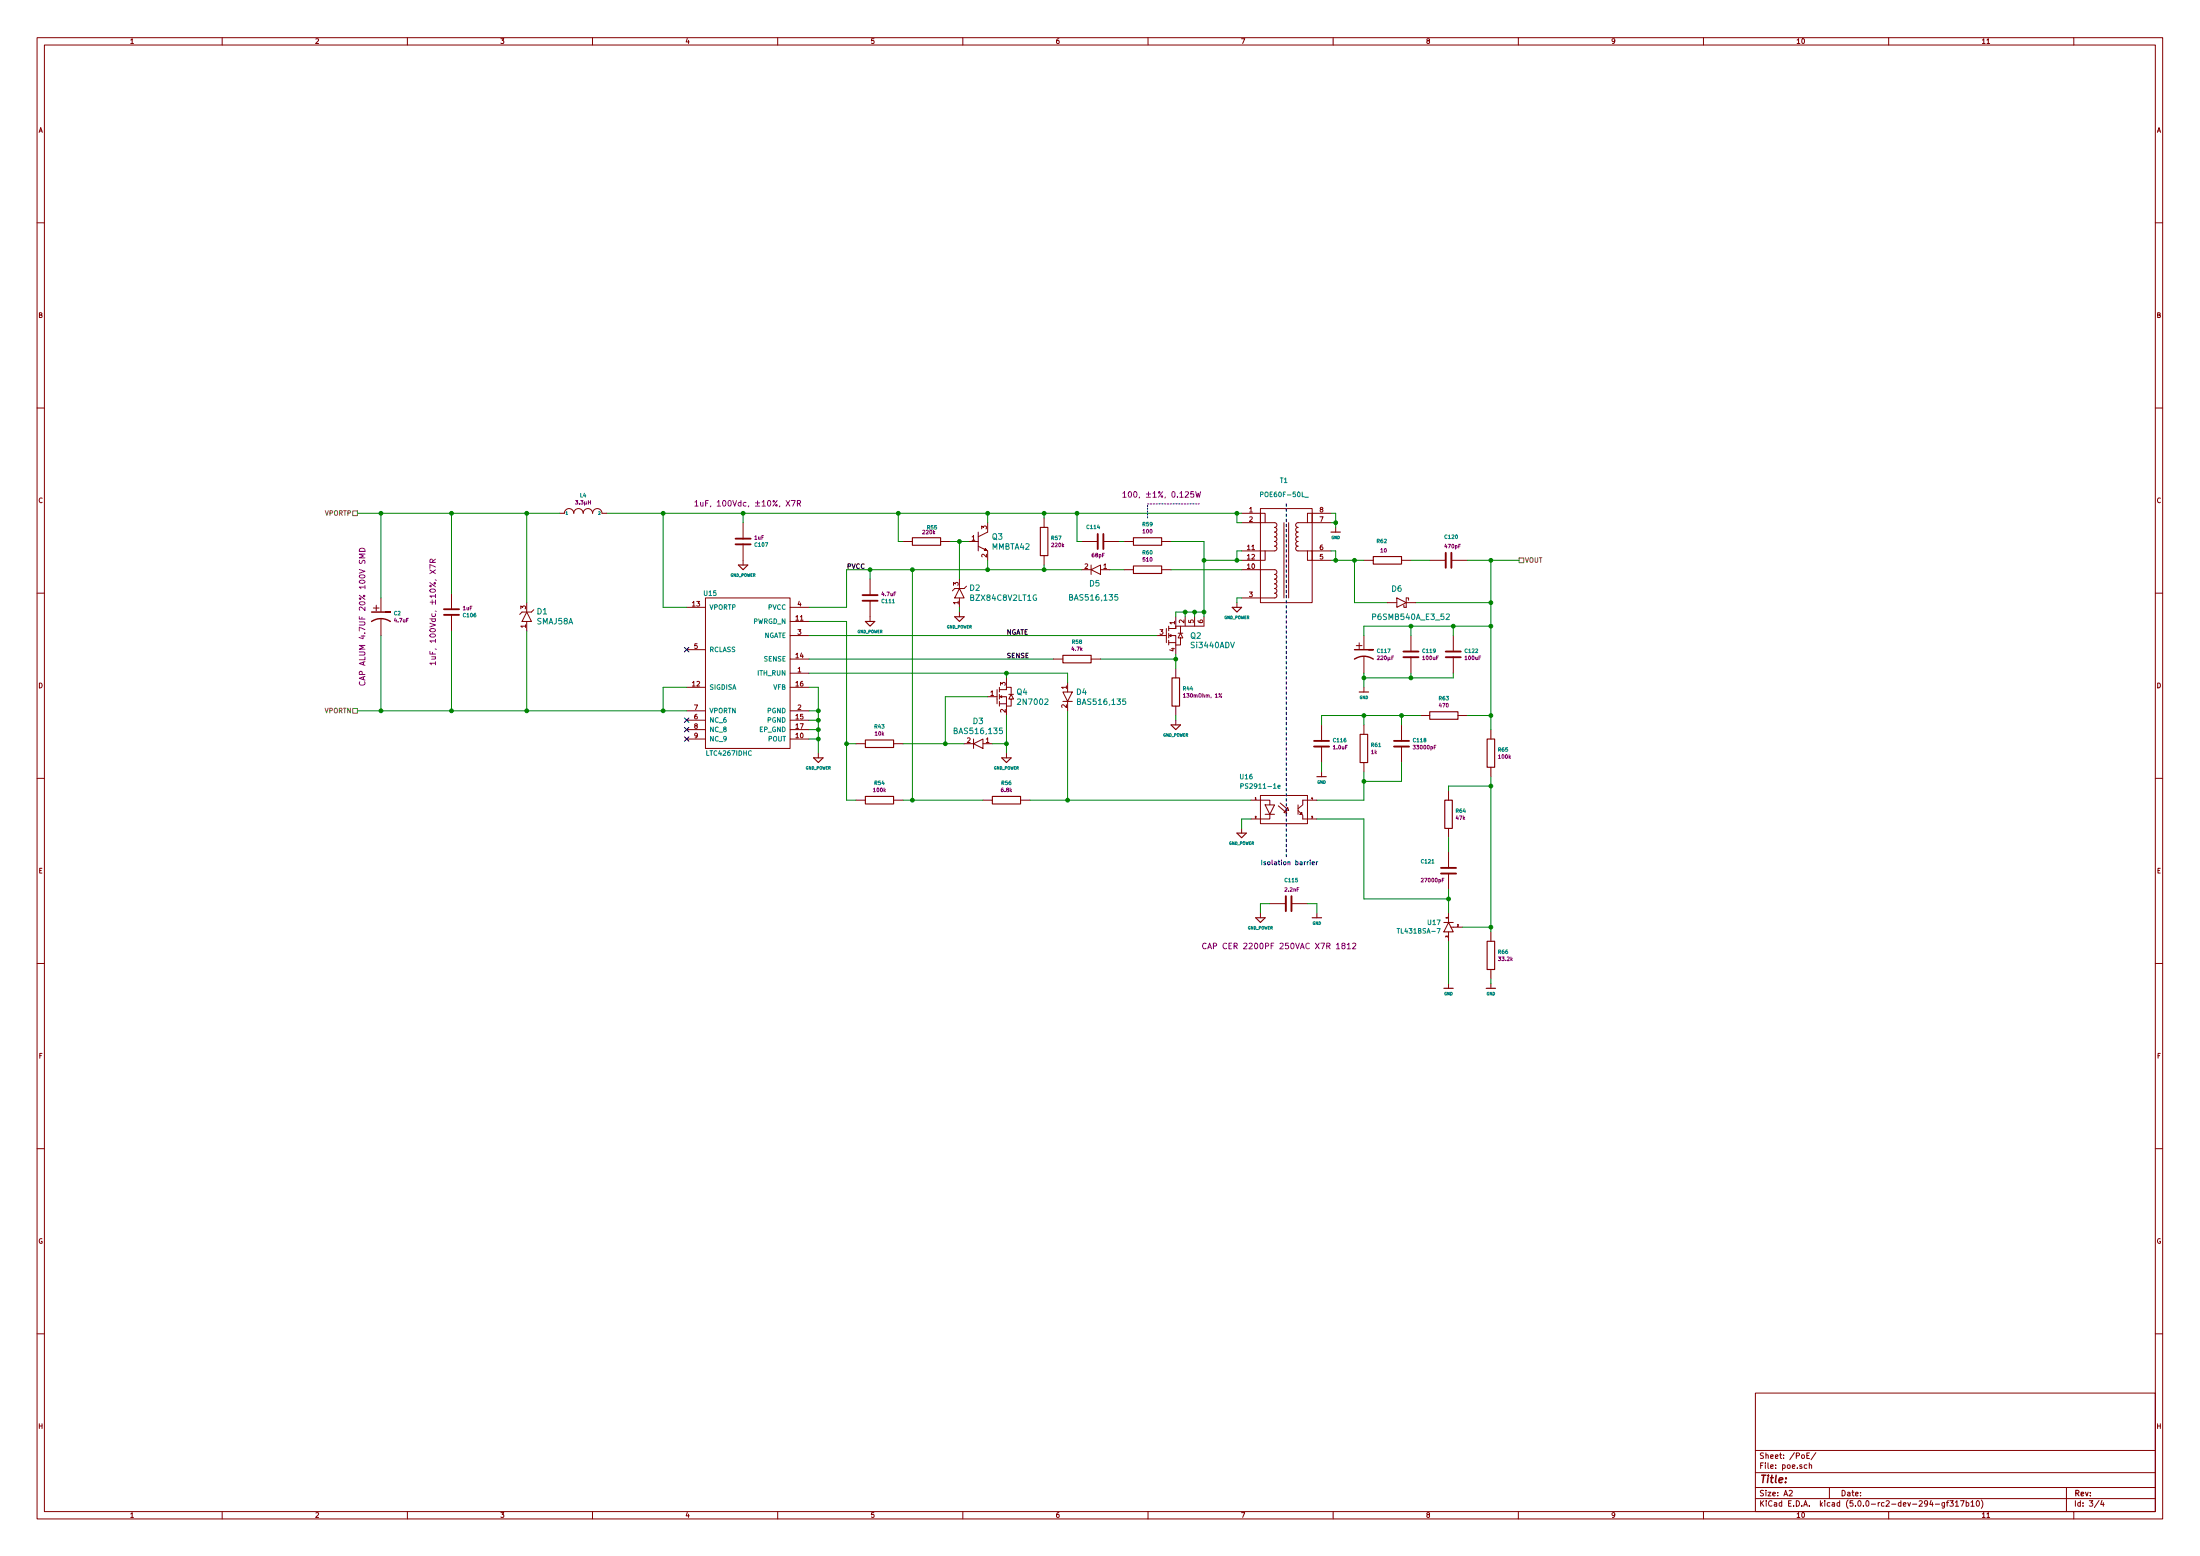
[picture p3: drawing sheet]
EESchema Schematic File Version 4
LIBS:bebop-cache
EELAYER 26 0
EELAYER END
$Descr A2 23386 16535
encoding utf-8
Sheet 3 4
Title ""
Date ""
Rev ""
Comp ""
Comment1 ""
Comment2 ""
Comment3 ""
Comment4 ""
$EndDescr
$Comp
L misc_inductors:POE60F-50L_ T1
U 1 1
P 13400 6400
F 0 "T1" H 13650 7700 50  0000 C CNN
F 1 "POE60F-50L_" H 13650 7550 50  0000 C CNN
F 2 "Jonas:POE60F" H 14200 7550 50  0001 C CNN
F 3 "" H 13200 6450 50  0001 C CNN
F 4 "POE60F-50L" H 13550 7550 50  0001 C CNN "Part Number"
F 5 "Coilcraft" H 13650 7650 50  0001 C CNN "Manufacturer"
	1    13400 6400
	1    0    0    -1  
$EndComp
$Comp
L dcdc:LTC4267IDHC U15
U 1 1
P 7500 7950
F 0 "U15" H 7550 9600 50  0000 C CNN
F 1 "LTC4267IDHC" H 7750 7900 50  0000 C CNN
F 2 "Jonas:DHC16" H 7850 9650 50  0001 C CNN
F 3 "" H 6800 8200 50  0001 C CNN
F 4 "LTC4267IDHC" H 7750 9750 50  0001 C CNN "Part Number"
F 5 "Linear" H 7850 9850 50  0001 C CNN "Manufacturer"
	1    7500 7950
	1    0    0    -1  
$EndComp
$Comp
L transistors:Si3440ADV Q2
U 1 1
P 12400 6750
F 0 "Q2" H 12650 6750 60  0000 L CNN
F 1 "Si3440ADV" H 12650 6650 60  0000 L CNN
F 2 "Jonas:TSOT-6-MK06A" H 12750 7550 60  0001 C CNN
F 3 "" H 12330 6670 60  0000 C CNN
F 4 "Vishay" H 12750 7450 60  0001 C CNN "Manufacturer"
F 5 "Si3440ADV" H 12750 7350 60  0001 C CNN "Part Number"
	1    12400 6750
	1    0    0    -1  
$EndComp
Wire Wire Line
	13200 5950 13150 5950
Wire Wire Line
	13150 5950 13150 5850
Wire Wire Line
	13150 5850 13200 5850
Wire Wire Line
	12500 6500 12500 6550
Wire Wire Line
	12600 6550 12600 6500
Connection ~ 12600 6500
Wire Wire Line
	12600 6500 12500 6500
Wire Wire Line
	12700 6550 12700 6500
Connection ~ 12700 6500
Wire Wire Line
	12700 6500 12600 6500
Wire Wire Line
	12800 6550 12800 6500
Wire Wire Line
	12800 6500 12700 6500
Wire Wire Line
	13200 5550 13150 5550
Wire Wire Line
	13150 5550 13150 5450
Wire Wire Line
	13150 5450 13200 5450
Connection ~ 13150 5450
$Comp
L resistors_misc:R1206_0R068 R44
U 1 1
P 12500 7350
F 0 "R44" H 12571 7388 39  0000 L CNN
F 1 "R1206_0R130" H 12700 7250 40  0001 L CNN
F 2 "Resistors_SMD:R_1206" H 12750 7200 30  0001 C CNN
F 3 "" H 12500 7350 60  0000 C CNN
F 4 "RES SMD 0.130 OHM 1% 1/4W 1206" H 12250 7800 60  0001 C CNN "Description"
F 5 "RL1206FR-070R13L" H 12250 7900 60  0001 C CNN "Part Number"
F 6 "Yageo" H 11950 8000 60  0001 C CNN "Manufacturer"
F 7 "130mOhm, 1%" H 12571 7313 39  0000 L CNN "Resistance"
	1    12500 7350
	1    0    0    -1  
$EndComp
Wire Wire Line
	12500 7100 12500 7000
Wire Wire Line
	12500 7000 11700 7000
Connection ~ 12500 7000
Wire Wire Line
	14150 5850 14200 5850
Wire Wire Line
	14200 5850 14200 5950
Wire Wire Line
	14200 5950 14150 5950
Wire Wire Line
	14150 5450 14200 5450
Wire Wire Line
	14200 5450 14200 5550
Wire Wire Line
	14200 5550 14150 5550
$Comp
L capacitors_murata_GRM:C1206_100u_6.3Vdc_X5R C119
U 1 1
P 15000 6950
F 0 "C119" H 15115 6988 39  0000 L CNN
F 1 "C1206_100u_6.3Vdc_X5R" H 15006 6865 40  0001 L CNN
F 2 "Capacitors_SMD:C_1206" H 15038 6800 30  0001 C CNN
F 3 "" H 15000 6950 60  0000 C CNN
F 4 "100uF, 6.3Vdc, ±20%, X5R" H 15100 7150 60  0001 C CNN "Description"
F 5 "GRM31CR60J107ME39" H 15100 7150 60  0001 C CNN "Part Number"
F 6 "Murata" H 15100 7150 60  0001 C CNN "Manufacturer"
F 7 "100uF" H 15115 6913 39  0000 L CNN "Capacitance"
	1    15000 6950
	1    0    0    -1  
$EndComp
$Comp
L capacitors_murata_GRM:C1206_100u_6.3Vdc_X5R C122
U 1 1
P 15450 6950
F 0 "C122" H 15565 6988 39  0000 L CNN
F 1 "C1206_100u_6.3Vdc_X5R" H 15456 6865 40  0001 L CNN
F 2 "Capacitors_SMD:C_1206" H 15488 6800 30  0001 C CNN
F 3 "" H 15450 6950 60  0000 C CNN
F 4 "100uF, 6.3Vdc, ±20%, X5R" H 15550 7150 60  0001 C CNN "Description"
F 5 "GRM31CR60J107ME39" H 15550 7150 60  0001 C CNN "Part Number"
F 6 "Murata" H 15550 7150 60  0001 C CNN "Manufacturer"
F 7 "100uF" H 15565 6913 39  0000 L CNN "Capacitance"
	1    15450 6950
	1    0    0    -1  
$EndComp
$Comp
L power:GND #PWR0125
U 1 1
P 14200 5600
F 0 "#PWR0125" H 14200 5740 20  0001 C CNN
F 1 "GND" H 14200 5711 30  0000 C CNN
F 2 "" H 14200 5600 60  0000 C CNN
F 3 "" H 14200 5600 60  0000 C CNN
	1    14200 5600
	-1   0    0    1   
$EndComp
Wire Wire Line
	14200 5600 14200 5550
Connection ~ 14200 5550
$Comp
L nichicon_polymer_cap:PCAP_220u_15 C117
U 1 1
P 14500 6950
F 0 "C117" H 14633 6988 39  0000 L CNN
F 1 "PCAP_220u_15" H 14506 6865 40  0001 L CNN
F 2 "Capacitors_SMD:CP_Elec_8x5.4" H 14538 6800 30  0001 C CNN
F 3 "" H 14500 6950 60  0000 C CNN
F 4 "220µF, ±20%, 6.3V, 22 mOhm @ 100Hz, 2000 Hrs @ 105°C, -55°C ~ 105°C, 3.4A" H 14600 7150 60  0001 C CNN "Description"
F 5 "PCF0J221MCL1GS" H 14600 7150 60  0001 C CNN "Part Number"
F 6 "Nichicon" H 14600 7150 60  0001 C CNN "Manufacturer"
F 7 "220µF" H 14633 6913 39  0000 L CNN "Capacitance"
	1    14500 6950
	1    0    0    -1  
$EndComp
$Comp
L vishay_resistors:R0603_10R R62
U 1 1
P 14750 5950
F 0 "R62" V 14950 5950 39  0000 L CNN
F 1 "R0603_10R" H 14756 5865 40  0001 L CNN
F 2 "Resistors_SMD:R_0603" H 14788 5800 30  0001 C CNN
F 3 "" H 14750 5950 60  0000 C CNN
F 4 "10, ±1%, 0.1W" H 14850 6150 60  0001 C CNN "Description"
F 5 "CRCW060310R0FKEA" H 14850 6150 60  0001 C CNN "Part Number"
F 6 "Vishay" H 14850 6150 60  0001 C CNN "Manufacturer"
F 7 "10" V 14850 5950 39  0000 L CNN "Resistance"
	1    14750 5950
	0    -1   -1   0   
$EndComp
$Comp
L capacitors_murata_GRM:C0603_470p_100Vdc_X7R C120
U 1 1
P 15400 5950
F 0 "C120" V 15150 5900 39  0000 L CNN
F 1 "C0603_470p_100Vdc_X7R" H 15406 5865 40  0001 L CNN
F 2 "Capacitors_SMD:C_0603" H 15438 5800 30  0001 C CNN
F 3 "" H 15400 5950 60  0000 C CNN
F 4 "470pF, 100Vdc, ±10%, X7R" H 15500 6150 60  0001 C CNN "Description"
F 5 "GRM188R72A471KA01" H 15500 6150 60  0001 C CNN "Part Number"
F 6 "Murata" H 15500 6150 60  0001 C CNN "Manufacturer"
F 7 "470pF" V 15250 5900 39  0000 L CNN "Capacitance"
	1    15400 5950
	0    1    1    0   
$EndComp
$Comp
L transistors:2N7002 Q4
U 1 1
P 10600 7400
F 0 "Q4" H 10803 7453 60  0000 L CNN
F 1 "2N7002" H 10803 7347 60  0000 L CNN
F 2 "TO_SOT_Packages_SMD:SOT-23" H 11300 8100 60  0001 C CNN
F 3 "" H 10550 7300 60  0000 C CNN
F 4 "ON Semi" H 10750 8000 50  0001 C CNN "Manufacturer"
F 5 "2N7002" H 10750 7900 50  0001 C CNN "Part Number"
	1    10600 7400
	1    0    0    -1  
$EndComp
$Comp
L diodes:BAS516,135 D4
U 1 1
P 11300 7350
F 0 "D4" V 11297 7488 60  0000 L CNN
F 1 "BAS516,135" V 11403 7488 60  0000 L CNN
F 2 "Diodes_SMD:D_SOD-523" H 11450 7900 60  0001 C CNN
F 3 "" H 11300 7350 60  0000 C CNN
F 4 "Nexperia" H 11400 7650 60  0001 C CNN "Manufacturer"
F 5 "BAS516,135" H 11500 7750 60  0001 C CNN "Part Number"
	1    11300 7350
	0    1    1    0   
$EndComp
$Comp
L power:GND_POWER #PWR049
U 1 1
P 10700 8000
F 0 "#PWR049" H 10700 8200 20  0001 C CNN
F 1 "GND_POWER" H 10700 8161 30  0000 C CNN
F 2 "" H 10700 8000 60  0000 C CNN
F 3 "" H 10700 8000 60  0000 C CNN
	1    10700 8000
	-1   0    0    1   
$EndComp
$Comp
L diodes:BAS516,135 D3
U 1 1
P 10450 7850
F 0 "D3" H 10500 7663 60  0000 C CNN
F 1 "BAS516,135" H 10500 7769 60  0000 C CNN
F 2 "Diodes_SMD:D_SOD-523" H 10600 8400 60  0001 C CNN
F 3 "" H 10450 7850 60  0000 C CNN
F 4 "Nexperia" H 10550 8150 60  0001 C CNN "Manufacturer"
F 5 "BAS516,135" H 10650 8250 60  0001 C CNN "Part Number"
	1    10450 7850
	-1   0    0    1   
$EndComp
Wire Wire Line
	10700 7600 10700 7900
Wire Wire Line
	10550 7900 10700 7900
Connection ~ 10700 7900
Wire Wire Line
	10700 7900 10700 8000
Wire Wire Line
	10500 7400 10050 7400
Wire Wire Line
	10050 7400 10050 7900
Wire Wire Line
	10050 7900 10250 7900
$Comp
L vishay_resistors:R0603_10k R43
U 1 1
P 9350 7900
F 0 "R43" V 9166 7900 39  0000 C CNN
F 1 "R0603_10k" H 9356 7815 40  0001 L CNN
F 2 "Resistors_SMD:R_0603" H 9388 7750 30  0001 C CNN
F 3 "" H 9350 7900 60  0000 C CNN
F 4 "10k, ±1%, 0.1W" H 9450 8100 60  0001 C CNN "Description"
F 5 "CRCW060310K0FKEA" H 9450 8100 60  0001 C CNN "Part Number"
F 6 "Vishay" H 9450 8100 60  0001 C CNN "Manufacturer"
F 7 "10k" V 9241 7900 39  0000 C CNN "Resistance"
	1    9350 7900
	0    1    1    0   
$EndComp
Connection ~ 10050 7900
Wire Wire Line
	11350 7250 11350 7150
Wire Wire Line
	11350 7150 10700 7150
Wire Wire Line
	10700 7200 10700 7150
$Comp
L vishay_resistors:R0603_6k80 R56
U 1 1
P 10700 8500
F 0 "R56" V 10516 8500 39  0000 C CNN
F 1 "R0603_6k80" H 10706 8415 40  0001 L CNN
F 2 "Resistors_SMD:R_0603" H 10738 8350 30  0001 C CNN
F 3 "" H 10700 8500 60  0000 C CNN
F 4 "6.8k, ±1%, 0.1W" H 10800 8700 60  0001 C CNN "Description"
F 5 "CRCW06036K80FKEA" H 10800 8700 60  0001 C CNN "Part Number"
F 6 "Vishay" H 10800 8700 60  0001 C CNN "Manufacturer"
F 7 "6.8k" V 10591 8500 39  0000 C CNN "Resistance"
	1    10700 8500
	0    1    1    0   
$EndComp
$Comp
L vishay_resistors:R0603_100k R54
U 1 1
P 9350 8500
F 0 "R54" V 9166 8500 39  0000 C CNN
F 1 "R0603_100k" H 9356 8415 40  0001 L CNN
F 2 "Resistors_SMD:R_0603" H 9388 8350 30  0001 C CNN
F 3 "" H 9350 8500 60  0000 C CNN
F 4 "100k, ±1%, 0.1W" H 9450 8700 60  0001 C CNN "Description"
F 5 "CRCW0603100KFKEA" H 9450 8700 60  0001 C CNN "Part Number"
F 6 "Vishay" H 9450 8700 60  0001 C CNN "Manufacturer"
F 7 "100k" V 9241 8500 39  0000 C CNN "Resistance"
	1    9350 8500
	0    1    1    0   
$EndComp
Connection ~ 9700 8500
Wire Wire Line
	9700 8500 10450 8500
Text Label 9200 6050 2    50   ~ 0
PVCC
Wire Wire Line
	11350 7550 11350 8500
Wire Wire Line
	11350 8500 10950 8500
Wire Wire Line
	9100 8500 9000 8500
Wire Wire Line
	9000 8500 9000 7900
Wire Wire Line
	9000 7900 9100 7900
Wire Wire Line
	12500 6950 12500 7000
Wire Wire Line
	8600 7300 8700 7300
Wire Wire Line
	8700 7300 8700 7550
Wire Wire Line
	8700 7850 8600 7850
Connection ~ 8700 7850
Wire Wire Line
	8600 7750 8700 7750
Connection ~ 8700 7750
Wire Wire Line
	8700 7750 8700 7850
Wire Wire Line
	8600 7650 8700 7650
Connection ~ 8700 7650
Wire Wire Line
	8700 7650 8700 7750
Wire Wire Line
	8600 7550 8700 7550
Connection ~ 8700 7550
Wire Wire Line
	8700 7550 8700 7650
NoConn ~ 7300 7650
NoConn ~ 7300 7750
NoConn ~ 7300 7850
$Comp
L power:GND_POWER #PWR0118
U 1 1
P 13150 6400
F 0 "#PWR0118" H 13150 6600 20  0001 C CNN
F 1 "GND_POWER" H 13150 6561 30  0000 C CNN
F 2 "" H 13150 6400 60  0000 C CNN
F 3 "" H 13150 6400 60  0000 C CNN
	1    13150 6400
	-1   0    0    1   
$EndComp
Wire Wire Line
	13200 6350 13150 6350
Wire Wire Line
	13150 6350 13150 6400
$Comp
L power:GND_POWER #PWR0104
U 1 1
P 12500 7650
F 0 "#PWR0104" H 12500 7850 20  0001 C CNN
F 1 "GND_POWER" H 12500 7811 30  0000 C CNN
F 2 "" H 12500 7650 60  0000 C CNN
F 3 "" H 12500 7650 60  0000 C CNN
	1    12500 7650
	-1   0    0    1   
$EndComp
Wire Wire Line
	12500 7650 12500 7600
$Comp
L power:GND_POWER #PWR028
U 1 1
P 8700 8000
F 0 "#PWR028" H 8700 8200 20  0001 C CNN
F 1 "GND_POWER" H 8700 8161 30  0000 C CNN
F 2 "" H 8700 8000 60  0000 C CNN
F 3 "" H 8700 8000 60  0000 C CNN
	1    8700 8000
	-1   0    0    1   
$EndComp
Wire Wire Line
	8700 7850 8700 8000
Connection ~ 10700 7150
Wire Wire Line
	8600 6600 9000 6600
Wire Wire Line
	9000 6600 9000 7900
Connection ~ 9000 7900
Wire Wire Line
	8600 6750 12300 6750
Wire Wire Line
	8600 7000 11200 7000
Text Label 10700 6750 0    50   ~ 0
NGATE
Text Label 10700 7000 0    50   ~ 0
SENSE
$Comp
L vishay_resistors:R0603_4k70 R58
U 1 1
P 11450 7000
F 0 "R58" V 11266 7000 39  0000 C CNN
F 1 "R0603_4k70" H 11456 6915 40  0001 L CNN
F 2 "Resistors_SMD:R_0603" H 11488 6850 30  0001 C CNN
F 3 "" H 11450 7000 60  0000 C CNN
F 4 "4.7k, ±1%, 0.1W" H 11550 7200 60  0001 C CNN "Description"
F 5 "CRCW06034K70FKEA" H 11550 7200 60  0001 C CNN "Part Number"
F 6 "Vishay" H 11550 7200 60  0001 C CNN "Manufacturer"
F 7 "4.7k" V 11341 7000 39  0000 C CNN "Resistance"
	1    11450 7000
	0    1    1    0   
$EndComp
$Comp
L diodes:PS2911-1e U16
U 1 1
P 13400 8750
F 0 "U16" H 13250 9250 50  0000 C CNN
F 1 "PS2911-1e" H 13400 9150 50  0000 C CNN
F 2 "Jonas:PS2911" H 13750 9450 50  0001 C CNN
F 3 "" H 13400 8750 50  0001 C CNN
F 4 "CEL" H 13550 9200 50  0001 C CNN "Manufacturer"
F 5 "PS2911-1e" H 13650 9300 50  0001 C CNN "Part Number"
	1    13400 8750
	1    0    0    -1  
$EndComp
Connection ~ 11350 8500
$Comp
L power:GND_POWER #PWR0119
U 1 1
P 13200 8800
F 0 "#PWR0119" H 13200 9000 20  0001 C CNN
F 1 "GND_POWER" H 13200 8961 30  0000 C CNN
F 2 "" H 13200 8800 60  0000 C CNN
F 3 "" H 13200 8800 60  0000 C CNN
	1    13200 8800
	-1   0    0    1   
$EndComp
Wire Wire Line
	13200 8800 13200 8700
Wire Wire Line
	13300 8700 13200 8700
Wire Notes Line width 12
	13675 5350 13675 9100
Text Notes 13400 9200 0    50   ~ 0
Isolation barrier
$Comp
L capacitors_murata_GRM:C0603_1u_10Vdc_X7R C116
U 1 1
P 14050 7900
F 0 "C116" H 14165 7938 39  0000 L CNN
F 1 "C0603_1u_10Vdc_X7R" H 14056 7815 40  0001 L CNN
F 2 "Capacitors_SMD:C_0603" H 14088 7750 30  0001 C CNN
F 3 "" H 14050 7900 60  0000 C CNN
F 4 "1.0uF, 10Vdc, ±10%, X7R" H 14150 8100 60  0001 C CNN "Description"
F 5 "GRM188R71A105KA61" H 14150 8100 60  0001 C CNN "Part Number"
F 6 "Murata" H 14150 8100 60  0001 C CNN "Manufacturer"
F 7 "1.0uF" H 14165 7863 39  0000 L CNN "Capacitance"
	1    14050 7900
	1    0    0    -1  
$EndComp
$Comp
L vishay_resistors:R0603_1k R61
U 1 1
P 14500 7950
F 0 "R61" H 14571 7988 39  0000 L CNN
F 1 "R0603_1k" H 14506 7865 40  0001 L CNN
F 2 "Resistors_SMD:R_0603" H 14538 7800 30  0001 C CNN
F 3 "" H 14500 7950 60  0000 C CNN
F 4 "1k, ±1%, 0.1W" H 14600 8150 60  0001 C CNN "Description"
F 5 "CRCW06031K00FKEA" H 14600 8150 60  0001 C CNN "Part Number"
F 6 "Vishay" H 14600 8150 60  0001 C CNN "Manufacturer"
F 7 "1k" H 14571 7913 39  0000 L CNN "Resistance"
	1    14500 7950
	1    0    0    -1  
$EndComp
$Comp
L capacitors_murata_GRM:C0603_33n_16Vdc_X7R C118
U 1 1
P 14900 7900
F 0 "C118" H 15015 7938 39  0000 L CNN
F 1 "C0603_33n_16Vdc_X7R" H 14906 7815 40  0001 L CNN
F 2 "Capacitors_SMD:C_0603" H 14938 7750 30  0001 C CNN
F 3 "" H 14900 7900 60  0000 C CNN
F 4 "33000pF, 16Vdc, ±5%, X7R" H 15000 8100 60  0001 C CNN "Description"
F 5 "GRM188R71C333JA01" H 15000 8100 60  0001 C CNN "Part Number"
F 6 "Murata" H 15000 8100 60  0001 C CNN "Manufacturer"
F 7 "33000pF" H 15015 7863 39  0000 L CNN "Capacitance"
	1    14900 7900
	1    0    0    -1  
$EndComp
$Comp
L vishay_resistors:R0603_470R R63
U 1 1
P 15350 7600
F 0 "R63" V 15166 7600 39  0000 C CNN
F 1 "R0603_470R" H 15356 7515 40  0001 L CNN
F 2 "Resistors_SMD:R_0603" H 15388 7450 30  0001 C CNN
F 3 "" H 15350 7600 60  0000 C CNN
F 4 "470, ±1%, 0.1W" H 15450 7800 60  0001 C CNN "Description"
F 5 "CRCW0603470RFKEA" H 15450 7800 60  0001 C CNN "Part Number"
F 6 "Vishay" H 15450 7800 60  0001 C CNN "Manufacturer"
F 7 "470" V 15241 7600 39  0000 C CNN "Resistance"
	1    15350 7600
	0    1    1    0   
$EndComp
$Comp
L vishay_resistors:R0603_100k R65
U 1 1
P 15850 8000
F 0 "R65" H 15921 8038 39  0000 L CNN
F 1 "R0603_100k" H 15856 7915 40  0001 L CNN
F 2 "Resistors_SMD:R_0603" H 15888 7850 30  0001 C CNN
F 3 "" H 15850 8000 60  0000 C CNN
F 4 "100k, ±1%, 0.1W" H 15950 8200 60  0001 C CNN "Description"
F 5 "CRCW0603100KFKEA" H 15950 8200 60  0001 C CNN "Part Number"
F 6 "Vishay" H 15950 8200 60  0001 C CNN "Manufacturer"
F 7 "100k" H 15921 7963 39  0000 L CNN "Resistance"
	1    15850 8000
	1    0    0    -1  
$EndComp
$Comp
L vishay_resistors:R0603_47k R64
U 1 1
P 15400 8650
F 0 "R64" H 15471 8688 39  0000 L CNN
F 1 "R0603_47k" H 15406 8565 40  0001 L CNN
F 2 "Resistors_SMD:R_0603" H 15438 8500 30  0001 C CNN
F 3 "" H 15400 8650 60  0000 C CNN
F 4 "47k, ±1%, 0.1W" H 15500 8850 60  0001 C CNN "Description"
F 5 "CRCW060347K0FKEA" H 15500 8850 60  0001 C CNN "Part Number"
F 6 "Vishay" H 15500 8850 60  0001 C CNN "Manufacturer"
F 7 "47k" H 15471 8613 39  0000 L CNN "Resistance"
	1    15400 8650
	1    0    0    -1  
$EndComp
$Comp
L capacitors_murata_GRM:C0603_27n_16Vdc_X7R C121
U 1 1
P 15400 9250
F 0 "C121" H 15100 9350 39  0000 L CNN
F 1 "C0603_27n_16Vdc_X7R" H 15406 9165 40  0001 L CNN
F 2 "Capacitors_SMD:C_0603" H 15438 9100 30  0001 C CNN
F 3 "" H 15400 9250 60  0000 C CNN
F 4 "27000pF, 16Vdc, ±5%, X7R" H 15500 9450 60  0001 C CNN "Description"
F 5 "GRM188R71C273JA01" H 15500 9450 60  0001 C CNN "Part Number"
F 6 "Murata" H 15500 9450 60  0001 C CNN "Manufacturer"
F 7 "27000pF" H 15100 9150 39  0000 L CNN "Capacitance"
	1    15400 9250
	1    0    0    -1  
$EndComp
$Comp
L vishay_resistors:R0603_33k20 R66
U 1 1
P 15850 10150
F 0 "R66" H 15921 10188 39  0000 L CNN
F 1 "R0603_33k20" H 15856 10065 40  0001 L CNN
F 2 "Resistors_SMD:R_0603" H 15888 10000 30  0001 C CNN
F 3 "" H 15850 10150 60  0000 C CNN
F 4 "33.2k, ±1%, 0.1W" H 15950 10350 60  0001 C CNN "Description"
F 5 "CRCW060333K2FKEA" H 15950 10350 60  0001 C CNN "Part Number"
F 6 "Vishay" H 15950 10350 60  0001 C CNN "Manufacturer"
F 7 "33.2k" H 15921 10113 39  0000 L CNN "Resistance"
	1    15850 10150
	1    0    0    -1  
$EndComp
Wire Wire Line
	14050 7700 14050 7600
Wire Wire Line
	14050 7600 14500 7600
Wire Wire Line
	14900 7600 14900 7700
Wire Wire Line
	14500 7700 14500 7600
Connection ~ 14500 7600
Wire Wire Line
	14500 7600 14900 7600
Wire Wire Line
	14900 8100 14900 8300
Wire Wire Line
	14900 8300 14500 8300
Wire Wire Line
	14500 8300 14500 8200
Wire Wire Line
	14000 8500 14500 8500
Wire Wire Line
	14500 8500 14500 8300
Connection ~ 14500 8300
Wire Wire Line
	15100 7600 14900 7600
Connection ~ 14900 7600
Wire Wire Line
	15600 7600 15850 7600
Wire Wire Line
	15850 7600 15850 7750
Connection ~ 15850 7600
Wire Wire Line
	15850 8250 15850 8350
Wire Wire Line
	15400 9050 15400 8900
Wire Wire Line
	15400 8400 15400 8350
Wire Wire Line
	15400 8350 15850 8350
Connection ~ 15850 8350
Wire Wire Line
	15850 8350 15850 9850
Wire Wire Line
	14000 8700 14500 8700
Wire Wire Line
	14500 8700 14500 9550
Wire Wire Line
	14500 9550 15400 9550
Wire Wire Line
	15400 9550 15400 9450
Wire Wire Line
	15400 9550 15400 9700
Connection ~ 15400 9550
$Comp
L power:GND #PWR0124
U 1 1
P 14050 8200
F 0 "#PWR0124" H 14050 8340 20  0001 C CNN
F 1 "GND" H 14050 8311 30  0000 C CNN
F 2 "" H 14050 8200 60  0000 C CNN
F 3 "" H 14050 8200 60  0000 C CNN
	1    14050 8200
	-1   0    0    1   
$EndComp
$Comp
L power:GND #PWR0129
U 1 1
P 15850 10450
F 0 "#PWR0129" H 15850 10590 20  0001 C CNN
F 1 "GND" H 15850 10561 30  0000 C CNN
F 2 "" H 15850 10450 60  0000 C CNN
F 3 "" H 15850 10450 60  0000 C CNN
	1    15850 10450
	-1   0    0    1   
$EndComp
Wire Wire Line
	15850 10450 15850 10400
Wire Wire Line
	14050 8100 14050 8200
$Comp
L power:TL431BSA-7 U17
U 1 1
P 15400 9800
F 0 "U17" H 15322 9804 50  0000 R CNN
F 1 "TL431BSA-7" H 15322 9895 50  0000 R CNN
F 2 "TO_SOT_Packages_SMD:SOT-23" H 15600 10450 50  0001 C CNN
F 3 "" H 15450 9950 50  0001 C CNN
F 4 "TL431BSA-7" H 15650 10250 50  0001 C CNN "Part Number"
F 5 "Diodes Inc" H 15600 10350 50  0001 C CNN "Manufacturer"
	1    15400 9800
	1    0    0    1   
$EndComp
Wire Wire Line
	15550 9850 15850 9850
Connection ~ 15850 9850
Wire Wire Line
	15850 9850 15850 9900
$Comp
L power:GND #PWR0127
U 1 1
P 15400 10450
F 0 "#PWR0127" H 15400 10590 20  0001 C CNN
F 1 "GND" H 15400 10561 30  0000 C CNN
F 2 "" H 15400 10450 60  0000 C CNN
F 3 "" H 15400 10450 60  0000 C CNN
	1    15400 10450
	-1   0    0    1   
$EndComp
Wire Wire Line
	15400 10000 15400 10450
$Comp
L capacitors_murata_GRM:C0603_27n_16Vdc_X7R C115
U 1 1
P 13700 9600
F 0 "C115" V 13450 9550 39  0000 L CNN
F 1 "C1812_2n2_250Vac_X7R" H 13706 9515 40  0001 L CNN
F 2 "Capacitors_SMD:C_1812" H 13738 9450 30  0001 C CNN
F 3 "" H 13700 9600 60  0000 C CNN
F 4 "CAP CER 2200PF 250VAC X7R 1812" V 14150 9500 60  0000 C CNN "Description"
F 5 "GA343QR7GD222KW01L" H 13800 9800 60  0001 C CNN "Part Number"
F 6 "Murata" H 13800 9800 60  0001 C CNN "Manufacturer"
F 7 "2.2nF" V 13550 9550 39  0000 L CNN "Capacitance"
	1    13700 9600
	0    1    1    0   
$EndComp
$Comp
L power:GND_POWER #PWR0122
U 1 1
P 13400 9700
F 0 "#PWR0122" H 13400 9900 20  0001 C CNN
F 1 "GND_POWER" H 13400 9861 30  0000 C CNN
F 2 "" H 13400 9700 60  0000 C CNN
F 3 "" H 13400 9700 60  0000 C CNN
	1    13400 9700
	-1   0    0    1   
$EndComp
Wire Wire Line
	13400 9700 13400 9600
Wire Wire Line
	13400 9600 13500 9600
$Comp
L power:GND #PWR0123
U 1 1
P 14000 9700
F 0 "#PWR0123" H 14000 9840 20  0001 C CNN
F 1 "GND" H 14000 9811 30  0000 C CNN
F 2 "" H 14000 9700 60  0000 C CNN
F 3 "" H 14000 9700 60  0000 C CNN
	1    14000 9700
	-1   0    0    1   
$EndComp
Wire Wire Line
	13900 9600 14000 9600
Wire Wire Line
	14000 9600 14000 9700
Wire Wire Line
	14500 6750 14500 6650
Wire Wire Line
	14500 6650 15000 6650
Wire Wire Line
	15450 6650 15450 6750
Wire Wire Line
	15000 6750 15000 6650
Connection ~ 15000 6650
Wire Wire Line
	15000 6650 15450 6650
Wire Wire Line
	15450 6650 15850 6650
Wire Wire Line
	15850 6650 15850 7600
Connection ~ 15450 6650
$Comp
L power:GND #PWR0126
U 1 1
P 14500 7300
F 0 "#PWR0126" H 14500 7440 20  0001 C CNN
F 1 "GND" H 14500 7411 30  0000 C CNN
F 2 "" H 14500 7300 60  0000 C CNN
F 3 "" H 14500 7300 60  0000 C CNN
	1    14500 7300
	-1   0    0    1   
$EndComp
Wire Wire Line
	14500 7150 14500 7200
Wire Wire Line
	14500 7200 15000 7200
Wire Wire Line
	15450 7200 15450 7150
Connection ~ 14500 7200
Wire Wire Line
	14500 7200 14500 7300
Wire Wire Line
	15000 7150 15000 7200
Connection ~ 15000 7200
Wire Wire Line
	15000 7200 15450 7200
Wire Wire Line
	15000 5950 15200 5950
Wire Wire Line
	15600 5950 15850 5950
Wire Wire Line
	15850 5950 15850 6400
Connection ~ 15850 6650
Wire Wire Line
	14400 5950 14500 5950
Wire Wire Line
	14400 6400 14400 5950
Wire Wire Line
	12800 6500 12800 5950
Wire Wire Line
	12800 5950 13150 5950
Connection ~ 12800 6500
Connection ~ 13150 5950
Wire Wire Line
	13200 6050 12450 6050
Wire Wire Line
	14200 5950 14400 5950
Connection ~ 14200 5950
Connection ~ 14400 5950
Wire Wire Line
	14750 6400 14400 6400
Wire Wire Line
	15050 6400 15850 6400
Connection ~ 15850 6400
Wire Wire Line
	15850 6400 15850 6650
$Comp
L vishay_resistors:R0603_510R R60
U 1 1
P 12200 6050
F 0 "R60" V 12016 6050 39  0000 C CNN
F 1 "R0603_510R" H 12206 5965 40  0001 L CNN
F 2 "Resistors_SMD:R_0603" H 12238 5900 30  0001 C CNN
F 3 "" H 12200 6050 60  0000 C CNN
F 4 "510, ±1%, 0.1W" H 12300 6250 60  0001 C CNN "Description"
F 5 "CRCW0603510RFKEA" H 12300 6250 60  0001 C CNN "Part Number"
F 6 "Vishay" H 12300 6250 60  0001 C CNN "Manufacturer"
F 7 "510" V 12091 6050 39  0000 C CNN "Resistance"
	1    12200 6050
	0    1    1    0   
$EndComp
$Comp
L diodes:BAS516,135 D5
U 1 1
P 11700 6000
F 0 "D5" H 11700 6200 60  0000 L CNN
F 1 "BAS516,135" H 11500 6350 60  0000 L CNN
F 2 "Diodes_SMD:D_SOD-523" H 11850 6550 60  0001 C CNN
F 3 "" H 11700 6000 60  0000 C CNN
F 4 "Nexperia" H 11800 6300 60  0001 C CNN "Manufacturer"
F 5 "BAS516,135" H 11900 6400 60  0001 C CNN "Part Number"
	1    11700 6000
	-1   0    0    1   
$EndComp
Wire Wire Line
	11950 6050 11800 6050
Wire Wire Line
	9550 5450 10500 5450
$Comp
L vishay_resistors:R0603_220k R57
U 1 1
P 11100 5750
F 0 "R57" H 11171 5788 39  0000 L CNN
F 1 "R0603_220k" H 11106 5665 40  0001 L CNN
F 2 "Resistors_SMD:R_0603" H 11138 5600 30  0001 C CNN
F 3 "" H 11100 5750 60  0000 C CNN
F 4 "220k, ±1%, 0.1W" H 11200 5950 60  0001 C CNN "Description"
F 5 "CRCW0603220KFKEA" H 11200 5950 60  0001 C CNN "Part Number"
F 6 "Vishay" H 11200 5950 60  0001 C CNN "Manufacturer"
F 7 "220k" H 11171 5713 39  0000 L CNN "Resistance"
	1    11100 5750
	1    0    0    -1  
$EndComp
Wire Wire Line
	11100 5500 11100 5450
Connection ~ 11100 5450
Wire Wire Line
	11100 5450 11450 5450
Wire Wire Line
	11100 6050 11100 6000
Wire Wire Line
	11100 6050 11500 6050
Connection ~ 11100 6050
$Comp
L vishay_resistors:R0603_510R R59
U 1 1
P 12200 5750
F 0 "R59" V 12016 5750 39  0000 C CNN
F 1 "R0805_100R_126mW" H 12206 5665 40  0001 L CNN
F 2 "Resistors_SMD:R_0805" H 12238 5600 30  0001 C CNN
F 3 "" H 12200 5750 60  0000 C CNN
F 4 "100, ±1%, 0.125W" V 11700 5900 60  0000 C CNN "Description"
F 5 "ERA-6AEB101V" H 12300 5950 60  0001 C CNN "Part Number"
F 6 "Panasonic" H 12300 5950 60  0001 C CNN "Manufacturer"
F 7 "100" V 12091 5750 39  0000 C CNN "Resistance"
	1    12200 5750
	0    1    1    0   
$EndComp
Wire Wire Line
	12450 5750 12800 5750
Wire Wire Line
	12800 5750 12800 5950
Connection ~ 12800 5950
$Comp
L capacitors_murata_GRM:C0603_470p_100Vdc_X7R C114
U 1 1
P 11700 5750
F 0 "C114" V 11850 5750 39  0000 L CNN
F 1 "C0603_68p_200Vdc_X7R" H 11706 5665 40  0001 L CNN
F 2 "Capacitors_SMD:C_0603" H 11738 5600 30  0001 C CNN
F 3 "" H 11700 5750 60  0000 C CNN
F 4 "68pF, 200Vdc, ±10%, X7R" H 11800 5950 60  0001 C CNN "Description"
F 5 "C0603C680J2GACTU" H 11800 5950 60  0001 C CNN "Part Number"
F 6 "Kemet" H 11800 5950 60  0001 C CNN "Manufacturer"
F 7 "68pF" V 11550 5700 39  0000 L CNN "Capacitance"
	1    11700 5750
	0    -1   -1   0   
$EndComp
Wire Wire Line
	11500 5750 11450 5750
Wire Wire Line
	11450 5750 11450 5450
Connection ~ 11450 5450
Wire Wire Line
	11450 5450 13150 5450
Wire Wire Line
	11900 5750 11950 5750
$Comp
L transistors:MMBTA42 Q3
U 1 1
P 10400 5750
F 0 "Q3" H 10541 5803 60  0000 L CNN
F 1 "MMBTA42" H 10541 5697 60  0000 L CNN
F 2 "TO_SOT_Packages_SMD:SOT-23" H 10675 6225 60  0001 C CNN
F 3 "" H 10400 5750 60  0000 C CNN
F 4 "MMBTA42" H 10750 5950 50  0001 C CNN "Part Number"
F 5 "ON Semi" H 10850 6050 50  0001 C CNN "Manufacturer"
	1    10400 5750
	1    0    0    -1  
$EndComp
Wire Wire Line
	10500 6050 10500 5950
Wire Wire Line
	10500 6050 11100 6050
Wire Wire Line
	10500 5450 10500 5550
Connection ~ 10500 5450
Wire Wire Line
	10500 5450 11100 5450
Wire Wire Line
	10500 6050 9700 6050
Wire Wire Line
	9000 6050 9000 6450
Wire Wire Line
	9000 6450 8600 6450
Connection ~ 10500 6050
$Comp
L capacitors_murata_GRM:C0603_4u7_10Vdc_X7R C111
U 1 1
P 9250 6350
F 0 "C111" H 9365 6388 39  0000 L CNN
F 1 "C0603_4u7_10Vdc_X7R" H 9256 6265 40  0001 L CNN
F 2 "Capacitors_SMD:C_0603" H 9288 6200 30  0001 C CNN
F 3 "" H 9250 6350 60  0000 C CNN
F 4 "4.7uF, 10Vdc, ±10%, X7R" H 9350 6550 60  0001 C CNN "Description"
F 5 "GRM188Z71A475KE15" H 9350 6550 60  0001 C CNN "Part Number"
F 6 "Murata" H 9350 6550 60  0001 C CNN "Manufacturer"
F 7 "4.7uF" H 9365 6313 39  0000 L CNN "Capacitance"
	1    9250 6350
	1    0    0    1   
$EndComp
Wire Wire Line
	9250 6150 9250 6050
Connection ~ 9250 6050
Wire Wire Line
	9250 6050 9000 6050
$Comp
L power:GND_POWER #PWR031
U 1 1
P 9250 6550
F 0 "#PWR031" H 9250 6750 20  0001 C CNN
F 1 "GND_POWER" H 9250 6711 30  0000 C CNN
F 2 "" H 9250 6550 60  0000 C CNN
F 3 "" H 9250 6550 60  0000 C CNN
	1    9250 6550
	-1   0    0    1   
$EndComp
$Comp
L vishay_resistors:R0603_220k R55
U 1 1
P 9850 5750
F 0 "R55" V 9700 5750 39  0000 L CNN
F 1 "R0603_220k" H 9856 5665 40  0001 L CNN
F 2 "Resistors_SMD:R_0603" H 9888 5600 30  0001 C CNN
F 3 "" H 9850 5750 60  0000 C CNN
F 4 "220k, ±1%, 0.1W" H 9950 5950 60  0001 C CNN "Description"
F 5 "CRCW0603220KFKEA" H 9950 5950 60  0001 C CNN "Part Number"
F 6 "Vishay" H 9950 5950 60  0001 C CNN "Manufacturer"
F 7 "220k" V 9750 5700 39  0000 L CNN "Resistance"
	1    9850 5750
	0    1    1    0   
$EndComp
Wire Wire Line
	10100 5750 10200 5750
Wire Wire Line
	9600 5750 9550 5750
Wire Wire Line
	9550 5750 9550 5450
Connection ~ 9550 5450
Wire Wire Line
	10200 5750 10200 6150
Connection ~ 10200 5750
Wire Wire Line
	10200 5750 10300 5750
Wire Wire Line
	7050 5450 7050 6450
Wire Wire Line
	7050 6450 7300 6450
Wire Wire Line
	7050 5450 7900 5450
Wire Wire Line
	7050 5450 6450 5450
Connection ~ 7050 5450
$Comp
L vishay_IHLP_inductors:IHLP2020_3u3_13 L4
U 1 1
P 6200 5450
F 0 "L4" H 6200 5641 39  0000 C CNN
F 1 "IHLP2020_3u3_13" H 6206 5365 40  0001 L CNN
F 2 "footprints:IHLP2020" H 6238 5300 30  0001 C CNN
F 3 "" H 6200 5450 60  0000 C CNN
F 4 "3.3µH, ±20%, 5A, 8.5A, 54.7 mOhm Max, -, -55°C ~ 125°C, 0.216 L x 0.204 W (5.49mm x 5.18mm)" H 6300 5650 60  0001 C CNN "Description"
F 5 "IHLP2020CZER3R3M01" H 6300 5650 60  0001 C CNN "Part Number"
F 6 "Vishay" H 6300 5650 60  0001 C CNN "Manufacturer"
F 7 "3.3µH" H 6200 5566 39  0000 C CNN "Inductance"
	1    6200 5450
	1    0    0    -1  
$EndComp
Wire Wire Line
	13300 8500 11350 8500
Wire Wire Line
	8600 7150 10700 7150
Wire Wire Line
	9600 7900 10050 7900
Wire Wire Line
	9600 8500 9700 8500
Connection ~ 9700 6050
Wire Wire Line
	9700 6050 9250 6050
Wire Wire Line
	9700 6050 9700 8500
Wire Wire Line
	7300 7550 7050 7550
$Comp
L diodes:BZX84C8V2LT1G D2
U 1 1
P 10250 6350
F 0 "D2" V 10353 6297 60  0000 R CNN
F 1 "BZX84C8V2LT1G" V 10247 6297 60  0000 R CNN
F 2 "TO_SOT_Packages_SMD:SOT-23" H 10400 6900 60  0001 C CNN
F 3 "" H 10250 6350 60  0000 C CNN
F 4 "ON Semi" H 10350 6650 60  0001 C CNN "Manufacturer"
F 5 "BZX84C8V2LT1G" H 10450 6750 60  0001 C CNN "Part Number"
	1    10250 6350
	0    -1   -1   0   
$EndComp
$Comp
L power:GND_POWER #PWR039
U 1 1
P 10200 6500
F 0 "#PWR039" H 10200 6700 20  0001 C CNN
F 1 "GND_POWER" H 10200 6661 30  0000 C CNN
F 2 "" H 10200 6500 60  0000 C CNN
F 3 "" H 10200 6500 60  0000 C CNN
	1    10200 6500
	-1   0    0    1   
$EndComp
Wire Wire Line
	10200 6500 10200 6450
$Comp
L diodes:P6SMB540A_E3_52 D6
U 1 1
P 14850 6450
F 0 "D6" H 14850 6650 60  0000 C CNN
F 1 "P6SMB540A_E3_52" H 15000 6350 60  0000 C CNN
F 2 "Diodes_SMD:SMB_Standard" H 15050 6950 60  0001 C CNN
F 3 "" H 14850 6450 60  0000 C CNN
F 4 "Vishay" H 14950 6750 60  0001 C CNN "Manufacturer"
F 5 "P6SMB540A-E3/52" H 15050 6850 60  0001 C CNN "PNR"
	1    14850 6450
	1    0    0    -1  
$EndComp
$Comp
L capacitors_murata_GRM:C0603_4u7_10Vdc_X7R C107
U 1 1
P 7900 5750
F 0 "C107" H 8015 5788 39  0000 L CNN
F 1 "C1210_1u_100Vdc_X7R" H 7906 5665 40  0001 L CNN
F 2 "Capacitors_SMD:C_1210" H 7938 5600 30  0001 C CNN
F 3 "" H 7900 5750 60  0000 C CNN
F 4 "1uF, 100Vdc, ±10%, X7R" H 7950 5350 60  0000 C CNN "Description"
F 5 "C1210C105K1RACTU" H 8000 5950 60  0001 C CNN "Part Number"
F 6 "Kemet" H 8000 5950 60  0001 C CNN "Manufacturer"
F 7 "1uF" H 8015 5713 39  0000 L CNN "Capacitance"
	1    7900 5750
	1    0    0    1   
$EndComp
$Comp
L power:GND_POWER #PWR022
U 1 1
P 7900 5950
F 0 "#PWR022" H 7900 6150 20  0001 C CNN
F 1 "GND_POWER" H 7900 6111 30  0000 C CNN
F 2 "" H 7900 5950 60  0000 C CNN
F 3 "" H 7900 5950 60  0000 C CNN
	1    7900 5950
	-1   0    0    1   
$EndComp
Wire Wire Line
	7900 5550 7900 5450
Connection ~ 7900 5450
Wire Wire Line
	7900 5450 9550 5450
Wire Wire Line
	7300 7300 7050 7300
Wire Wire Line
	7050 7300 7050 7550
Connection ~ 7050 7550
NoConn ~ 7300 6900
Wire Wire Line
	3800 7550 4050 7550
Wire Wire Line
	5950 5450 5600 5450
$Comp
L diodes:BZX84C8V2LT1G D1
U 1 1
P 5650 6600
F 0 "D1" V 5753 6547 60  0000 R CNN
F 1 "SMAJ58A" V 5647 6547 60  0000 R CNN
F 2 "Diodes_SMD:SMA_Standard" H 5800 7150 60  0001 C CNN
F 3 "" H 5650 6600 60  0000 C CNN
F 4 "Littlefuse" H 5750 6900 60  0001 C CNN "Manufacturer"
F 5 "SMAJ58A" H 5850 7000 60  0001 C CNN "Part Number"
	1    5650 6600
	0    -1   -1   0   
$EndComp
Wire Wire Line
	5600 6400 5600 5450
Connection ~ 5600 5450
Wire Wire Line
	5600 5450 4800 5450
Wire Wire Line
	5600 6700 5600 7550
Connection ~ 5600 7550
Wire Wire Line
	5600 7550 7050 7550
Wire Notes Line
	12200 5500 12200 5350
Wire Notes Line
	12200 5350 12750 5350
$Comp
L capacitors_murata_GRM:C0603_4u7_10Vdc_X7R C106
U 1 1
P 4800 6500
F 0 "C106" H 4915 6538 39  0000 L CNN
F 1 "C1210_1u_100Vdc_X7R" H 4806 6415 40  0001 L CNN
F 2 "Capacitors_SMD:C_1210" H 4838 6350 30  0001 C CNN
F 3 "" H 4800 6500 60  0000 C CNN
F 4 "1uF, 100Vdc, ±10%, X7R" V 4600 6500 60  0000 C CNN "Description"
F 5 "C1210C105K1RACTU" H 4900 6700 60  0001 C CNN "Part Number"
F 6 "Kemet" H 4900 6700 60  0001 C CNN "Manufacturer"
F 7 "1uF" H 4915 6463 39  0000 L CNN "Capacitance"
	1    4800 6500
	1    0    0    1   
$EndComp
Wire Wire Line
	4800 6700 4800 7550
Connection ~ 4800 7550
Wire Wire Line
	4800 7550 5600 7550
Wire Wire Line
	4800 6300 4800 5450
Connection ~ 4800 5450
Wire Wire Line
	4800 5450 4050 5450
$Comp
L nichicon_polymer_cap:PCAP_220u_15 C2
U 1 1
P 4050 6550
F 0 "C2" H 4183 6588 39  0000 L CNN
F 1 "PCAP_220u_15" H 4056 6465 40  0001 L CNN
F 2 "Capacitors_SMD:c_elec_6.3x7.7" H 4088 6400 30  0001 C CNN
F 3 "" H 4050 6550 60  0000 C CNN
F 4 "CAP ALUM 4.7UF 20% 100V SMD" V 3850 6550 60  0000 C CNN "Description"
F 5 "UUR2A4R7MCL6GS" H 4150 6750 60  0001 C CNN "Part Number"
F 6 "Nichicon" H 4150 6750 60  0001 C CNN "Manufacturer"
F 7 "4.7uF" H 4183 6513 39  0000 L CNN "Capacitance"
	1    4050 6550
	1    0    0    -1  
$EndComp
Wire Wire Line
	4050 6350 4050 5450
Connection ~ 4050 5450
Wire Wire Line
	4050 5450 3800 5450
Wire Wire Line
	4050 6750 4050 7550
Connection ~ 4050 7550
Wire Wire Line
	4050 7550 4800 7550
Text HLabel 3800 5450 0    50   UnSpc ~ 0
VPORTP
Text HLabel 3800 7550 0    50   UnSpc ~ 0
VPORTN
Text HLabel 16150 5950 2    50   UnSpc ~ 0
VOUT
Wire Wire Line
	16150 5950 15850 5950
Connection ~ 15850 5950
$EndSCHEMATC
